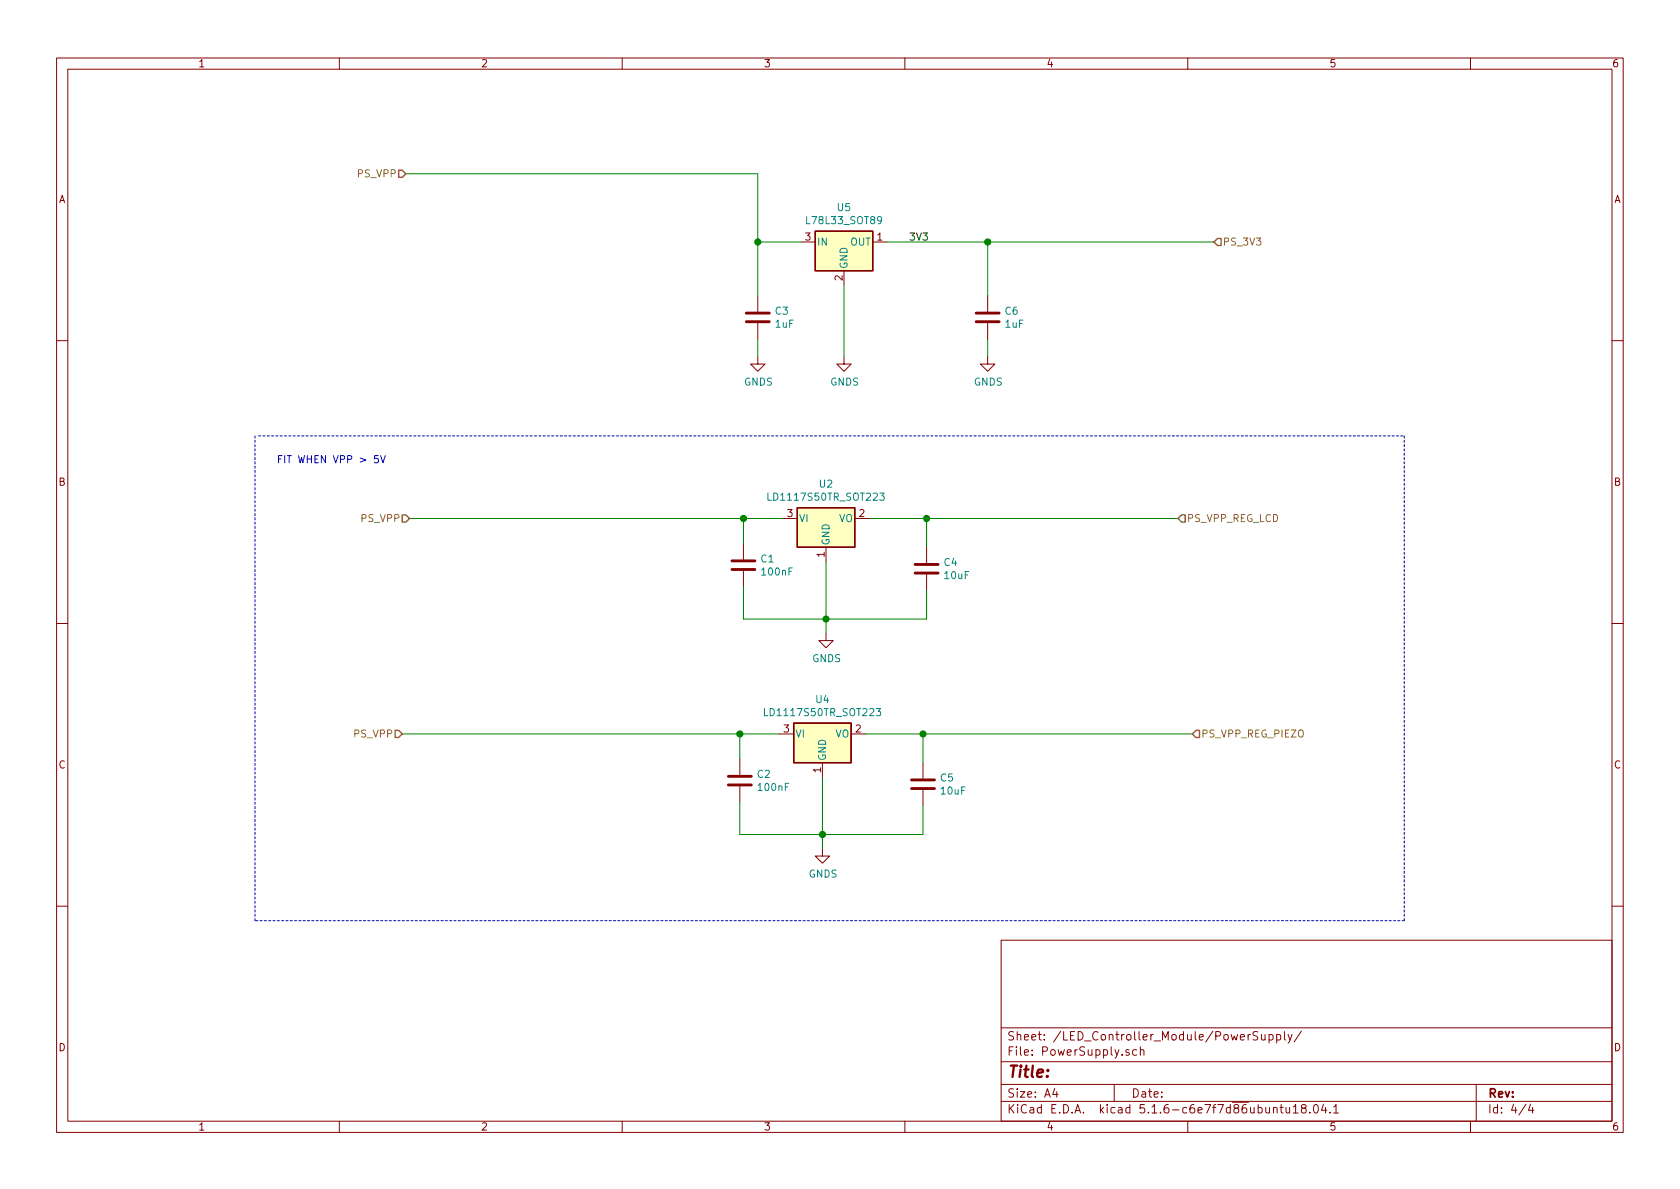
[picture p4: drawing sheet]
EESchema Schematic File Version 4
EELAYER 30 0
EELAYER END
$Descr A4 11693 8268
encoding utf-8
Sheet 4 4
Title ""
Date ""
Rev ""
Comp ""
Comment1 ""
Comment2 ""
Comment3 ""
Comment4 ""
$EndDescr
Wire Wire Line
	5575 1675 5275 1675
Connection ~ 5275 1675
Wire Wire Line
	6875 1675 8450 1675
Wire Wire Line
	6875 1675 6875 2050
$Comp
L Device:C C?
U 1 1
P 6875 2200
AR Path="/5EAB227C/5F0F4A6C" Ref="C?"  Part="1" 
AR Path="/5EAB227C/5F0E8CE1/5F0F4A6C" Ref="C6"  Part="1" 
F 0 "C6" H 6990 2246 50  0000 L CNN
F 1 "1uF" H 6990 2155 50  0000 L CNN
F 2 "Capacitor_SMD:C_1206_3216Metric_Pad1.42x1.75mm_HandSolder" H 6913 2050 50  0001 C CNN
F 3 "~" H 6875 2200 50  0001 C CNN
	1    6875 2200
	1    0    0    -1  
$EndComp
$Comp
L Device:C C?
U 1 1
P 5275 2200
AR Path="/5EAB227C/5F0F4A72" Ref="C?"  Part="1" 
AR Path="/5EAB227C/5F0E8CE1/5F0F4A72" Ref="C3"  Part="1" 
F 0 "C3" H 5390 2246 50  0000 L CNN
F 1 "1uF" H 5390 2155 50  0000 L CNN
F 2 "Capacitor_SMD:C_1206_3216Metric_Pad1.42x1.75mm_HandSolder" H 5313 2050 50  0001 C CNN
F 3 "~" H 5275 2200 50  0001 C CNN
	1    5275 2200
	1    0    0    -1  
$EndComp
Wire Wire Line
	5275 2350 5275 2475
$Comp
L power:GNDS #PWR?
U 1 1
P 5275 2475
AR Path="/5EAB227C/5F0F4A79" Ref="#PWR?"  Part="1" 
AR Path="/5EAB227C/5F0E8CE1/5F0F4A79" Ref="#PWR08"  Part="1" 
F 0 "#PWR08" H 5275 2225 50  0001 C CNN
F 1 "GNDS" H 5280 2302 50  0000 C CNN
F 2 "" H 5275 2475 50  0001 C CNN
F 3 "" H 5275 2475 50  0001 C CNN
	1    5275 2475
	1    0    0    -1  
$EndComp
Wire Wire Line
	6875 2350 6875 2475
$Comp
L power:GNDS #PWR?
U 1 1
P 6875 2475
AR Path="/5EAB227C/5F0F4A80" Ref="#PWR?"  Part="1" 
AR Path="/5EAB227C/5F0E8CE1/5F0F4A80" Ref="#PWR014"  Part="1" 
F 0 "#PWR014" H 6875 2225 50  0001 C CNN
F 1 "GNDS" H 6880 2302 50  0000 C CNN
F 2 "" H 6875 2475 50  0001 C CNN
F 3 "" H 6875 2475 50  0001 C CNN
	1    6875 2475
	1    0    0    -1  
$EndComp
Wire Wire Line
	5875 1975 5875 2475
$Comp
L power:GNDS #PWR?
U 1 1
P 5875 2475
AR Path="/5EAB227C/5F0F4A87" Ref="#PWR?"  Part="1" 
AR Path="/5EAB227C/5F0E8CE1/5F0F4A87" Ref="#PWR011"  Part="1" 
F 0 "#PWR011" H 5875 2225 50  0001 C CNN
F 1 "GNDS" H 5880 2302 50  0000 C CNN
F 2 "" H 5875 2475 50  0001 C CNN
F 3 "" H 5875 2475 50  0001 C CNN
	1    5875 2475
	1    0    0    -1  
$EndComp
Wire Wire Line
	5275 1200 2825 1200
Wire Wire Line
	5275 1200 5275 1675
Text HLabel 8450 1675 2    50   Input ~ 0
PS_3V3
Text Label 6325 1675 0    50   ~ 0
3V3
Wire Wire Line
	5275 1675 5275 2050
$Comp
L Regulator_Linear:L78L33_SOT89 U?
U 1 1
P 5875 1675
AR Path="/5EAB227C/5F0F4AA4" Ref="U?"  Part="1" 
AR Path="/5EAB227C/5F0E8CE1/5F0F4AA4" Ref="U5"  Part="1" 
F 0 "U5" H 5875 1917 50  0000 C CNN
F 1 "L78L33_SOT89" H 5875 1826 50  0000 C CNN
F 2 "Package_TO_SOT_SMD:SOT-89-3" H 5875 1875 50  0001 C CIN
F 3 "http://www.st.com/content/ccc/resource/technical/document/datasheet/15/55/e5/aa/23/5b/43/fd/CD00000446.pdf/files/CD00000446.pdf/jcr:content/translations/en.CD00000446.pdf" H 5875 1625 50  0001 C CNN
	1    5875 1675
	1    0    0    -1  
$EndComp
$Comp
L Regulator_Linear:LD1117S50TR_SOT223 U?
U 1 1
P 5750 3600
AR Path="/5EAB227C/5F0F4AAA" Ref="U?"  Part="1" 
AR Path="/5EAB227C/5F0E8CE1/5F0F4AAA" Ref="U2"  Part="1" 
F 0 "U2" H 5750 3842 50  0000 C CNN
F 1 "LD1117S50TR_SOT223" H 5750 3751 50  0000 C CNN
F 2 "Package_TO_SOT_SMD:SOT-223-3_TabPin2" H 5750 3800 50  0001 C CNN
F 3 "http://www.st.com/st-web-ui/static/active/en/resource/technical/document/datasheet/CD00000544.pdf" H 5850 3350 50  0001 C CNN
	1    5750 3600
	1    0    0    -1  
$EndComp
Wire Wire Line
	5450 3600 5175 3600
Text HLabel 2850 3600 0    50   Input ~ 0
PS_VPP
Wire Wire Line
	5750 3900 5750 4300
$Comp
L power:GNDS #PWR?
U 1 1
P 5750 4400
AR Path="/5EAB227C/5F0F4AB4" Ref="#PWR?"  Part="1" 
AR Path="/5EAB227C/5F0E8CE1/5F0F4AB4" Ref="#PWR09"  Part="1" 
F 0 "#PWR09" H 5750 4150 50  0001 C CNN
F 1 "GNDS" H 5755 4227 50  0000 C CNN
F 2 "" H 5750 4400 50  0001 C CNN
F 3 "" H 5750 4400 50  0001 C CNN
	1    5750 4400
	1    0    0    -1  
$EndComp
Wire Wire Line
	6050 3600 6450 3600
Wire Wire Line
	5175 3600 5175 3775
$Comp
L Device:C C?
U 1 1
P 5175 3925
AR Path="/5EAB227C/5F0F4ABE" Ref="C?"  Part="1" 
AR Path="/5EAB227C/5F0E8CE1/5F0F4ABE" Ref="C1"  Part="1" 
F 0 "C1" H 5290 3971 50  0000 L CNN
F 1 "100nF" H 5290 3880 50  0000 L CNN
F 2 "Capacitor_SMD:C_1206_3216Metric_Pad1.42x1.75mm_HandSolder" H 5213 3775 50  0001 C CNN
F 3 "~" H 5175 3925 50  0001 C CNN
	1    5175 3925
	1    0    0    -1  
$EndComp
Wire Wire Line
	6450 3600 6450 3800
$Comp
L Device:C C?
U 1 1
P 6450 3950
AR Path="/5EAB227C/5F0F4AC5" Ref="C?"  Part="1" 
AR Path="/5EAB227C/5F0E8CE1/5F0F4AC5" Ref="C4"  Part="1" 
F 0 "C4" H 6565 3996 50  0000 L CNN
F 1 "10uF" H 6565 3905 50  0000 L CNN
F 2 "Capacitor_SMD:C_1206_3216Metric_Pad1.42x1.75mm_HandSolder" H 6488 3800 50  0001 C CNN
F 3 "~" H 6450 3950 50  0001 C CNN
	1    6450 3950
	1    0    0    -1  
$EndComp
Connection ~ 5175 3600
Connection ~ 6450 3600
Wire Wire Line
	5175 4075 5175 4300
Wire Wire Line
	5175 4300 5750 4300
Connection ~ 5750 4300
Wire Wire Line
	5750 4300 5750 4400
Wire Wire Line
	5750 4300 6450 4300
Wire Wire Line
	6450 4300 6450 4100
$Comp
L Regulator_Linear:LD1117S50TR_SOT223 U?
U 1 1
P 5725 5100
AR Path="/5EAB227C/5F0F4AD5" Ref="U?"  Part="1" 
AR Path="/5EAB227C/5F0E8CE1/5F0F4AD5" Ref="U4"  Part="1" 
F 0 "U4" H 5725 5342 50  0000 C CNN
F 1 "LD1117S50TR_SOT223" H 5725 5251 50  0000 C CNN
F 2 "Package_TO_SOT_SMD:SOT-223-3_TabPin2" H 5725 5300 50  0001 C CNN
F 3 "http://www.st.com/st-web-ui/static/active/en/resource/technical/document/datasheet/CD00000544.pdf" H 5825 4850 50  0001 C CNN
	1    5725 5100
	1    0    0    -1  
$EndComp
Wire Wire Line
	5425 5100 5150 5100
Text HLabel 2800 5100 0    50   Input ~ 0
PS_VPP
Wire Wire Line
	5725 5400 5725 5800
$Comp
L power:GNDS #PWR?
U 1 1
P 5725 5900
AR Path="/5EAB227C/5F0F4ADF" Ref="#PWR?"  Part="1" 
AR Path="/5EAB227C/5F0E8CE1/5F0F4ADF" Ref="#PWR010"  Part="1" 
F 0 "#PWR010" H 5725 5650 50  0001 C CNN
F 1 "GNDS" H 5730 5727 50  0000 C CNN
F 2 "" H 5725 5900 50  0001 C CNN
F 3 "" H 5725 5900 50  0001 C CNN
	1    5725 5900
	1    0    0    -1  
$EndComp
Wire Wire Line
	6025 5100 6425 5100
Wire Wire Line
	5150 5100 5150 5275
$Comp
L Device:C C?
U 1 1
P 5150 5425
AR Path="/5EAB227C/5F0F4AE9" Ref="C?"  Part="1" 
AR Path="/5EAB227C/5F0E8CE1/5F0F4AE9" Ref="C2"  Part="1" 
F 0 "C2" H 5265 5471 50  0000 L CNN
F 1 "100nF" H 5265 5380 50  0000 L CNN
F 2 "Capacitor_SMD:C_1206_3216Metric_Pad1.42x1.75mm_HandSolder" H 5188 5275 50  0001 C CNN
F 3 "~" H 5150 5425 50  0001 C CNN
	1    5150 5425
	1    0    0    -1  
$EndComp
Wire Wire Line
	6425 5100 6425 5300
$Comp
L Device:C C?
U 1 1
P 6425 5450
AR Path="/5EAB227C/5F0F4AF0" Ref="C?"  Part="1" 
AR Path="/5EAB227C/5F0E8CE1/5F0F4AF0" Ref="C5"  Part="1" 
F 0 "C5" H 6540 5496 50  0000 L CNN
F 1 "10uF" H 6540 5405 50  0000 L CNN
F 2 "Capacitor_SMD:C_1206_3216Metric_Pad1.42x1.75mm_HandSolder" H 6463 5300 50  0001 C CNN
F 3 "~" H 6425 5450 50  0001 C CNN
	1    6425 5450
	1    0    0    -1  
$EndComp
Connection ~ 5150 5100
Connection ~ 6425 5100
Wire Wire Line
	5150 5575 5150 5800
Wire Wire Line
	5150 5800 5725 5800
Connection ~ 5725 5800
Wire Wire Line
	5725 5800 5725 5900
Wire Wire Line
	5725 5800 6425 5800
Wire Wire Line
	6425 5800 6425 5600
Text HLabel 8200 3600 2    50   Input ~ 0
PS_VPP_REG_LCD
Text HLabel 8300 5100 2    50   Input ~ 0
PS_VPP_REG_PIEZO
Wire Wire Line
	6450 3600 8200 3600
Wire Wire Line
	6425 5100 8300 5100
Connection ~ 6875 1675
Wire Wire Line
	6175 1675 6875 1675
Wire Wire Line
	2850 3600 5175 3600
Wire Wire Line
	2800 5100 5150 5100
Text HLabel 2825 1200 0    50   Input ~ 0
PS_VPP
Wire Notes Line
	1800 3025 9775 3025
Wire Notes Line
	9775 3025 9775 6400
Wire Notes Line
	9775 6400 1775 6400
Wire Notes Line
	1775 6400 1775 3025
Text Notes 1925 3225 0    50   ~ 0
FIT WHEN VPP > 5V
$EndSCHEMATC
